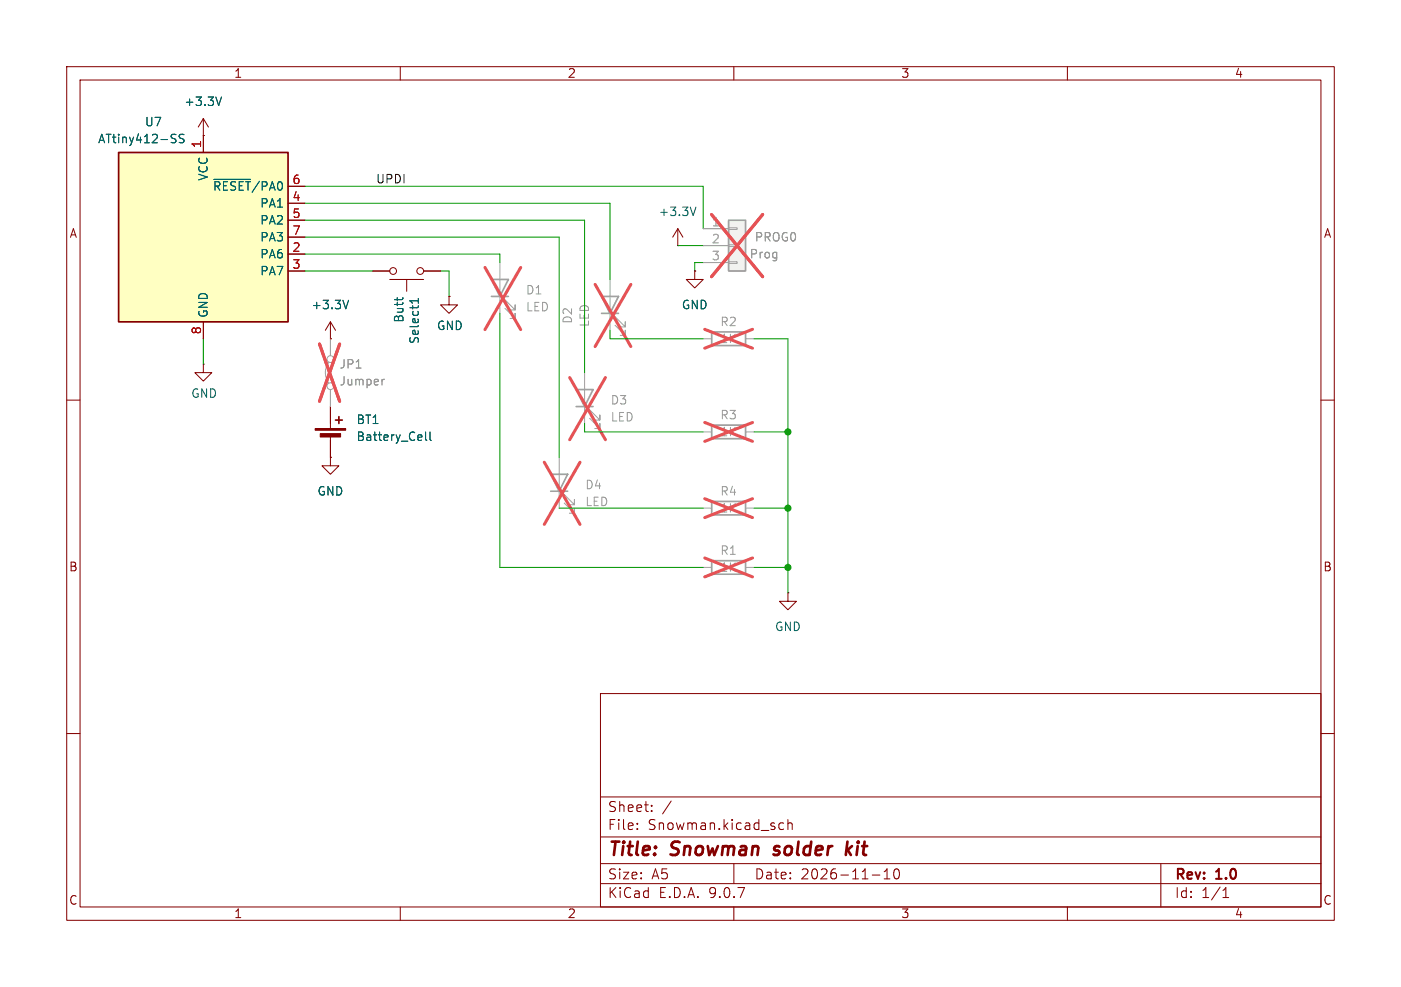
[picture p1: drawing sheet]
<svg xmlns="http://www.w3.org/2000/svg" width="210mm" height="148mm" viewBox="0 0 210 148" stroke-linecap="round" stroke-linejoin="round" font-family="sans-serif">
<g fill="none" stroke="#840000" stroke-width=".15">
<path d="M10 10h190v128h-190zM12 12h186v124h-186zM60 10v2M110 10v2M160 10v2M49.5 50.8h.1M49.5 48.3l.8 1.2M49.5 48.3l-.7 1.2M49.5 48.3v2.5M10 60h2M198 60h2M10 110h2"/>
<path d="M90 104h108v32h-108zM90 119.5h108M198 110h2M60 136v2M90 132.5h108M90 129.5h108M90 125.5h108M95.5 124.2v.2M95.5 123.5v.1M97.7 121.5v.2M97.7 120.8v.1M100.6 120.1l-1.3 1.9"/>
<path d="M110 136v2M110 129.5v3M116.8 124.2l.2 .2 .5-.1M117.5 123.5l-.5-.1-.2 .1M118.1 123.5a.37 .37 0 0 1 .7 .1v.8M118.1 122.9v1.5M130.8 131.2h1.1M132.5 131.8h.9M132.5 130.7l.5-.4v1.5M134.1 130.4l.4-.1a.94 .94 0 0 1 0 1.5h-.2a.91 .91 0 0 1-.2-1.4zM160 136v2M174 129.5v6.5"/>
<path d="M183.3 134.6h.9M183.3 133.5l.5-.4v1.5"/>
</g>
<path d="M115.9 128.1l.2 .1M116.2 127l-.2 .3 .1 .1M127 126.2l-.2 2M127.1 127.4l.4 .8M127.7 126.9l-.8 .7" fill="none" stroke="#840000" stroke-width=".4"/>
<path d="M52.3 45l-.5 1.3" fill="none" stroke="#006464" stroke-width=".15"/>
<path d="M106.7 49.8h5.1v2h-5.1z" fill="none" stroke="#a1a1a1" stroke-width=".25"/>
<path d="M105.4 50.8h1.3M111.8 50.8h1.2" fill="none" stroke="#a1a1a1" stroke-width=".15"/>
<path d="M105.6 49.4l7.2 2.8M112.8 49.4l-7.2 2.8" fill="none" stroke="#e65255" stroke-width=".46"/>
<path d="M109.2 33h2.6v7.6h-2.6z" fill="#f0f0f0"/>
<path d="M109.2 33h2.6v7.6h-2.6zM86.4 58.4h2.5l-1.3 2.6zM90.2 44.5h2.5l-1.3 2.5zM90.2 47h2.5M82.5 71.1h2.6l-1.3 2.6zM82.5 73.7h2.6M86.4 61h2.5M106.7 75.2h5.1v2h-5.1zM106.7 63.8h5.1v2h-5.1zM106.7 84.1h5.1v2h-5.1z" fill="none" stroke="#a1a1a1" stroke-width=".25"/>
<g fill="none" stroke="#a1a1a1" stroke-width=".15">
<path d="M105.4 34.3h3.8M105.4 36.8h3.8M105.4 39.4h3.8M109.2 34.2h1.3v.2h-1.3zM109.2 36.7h1.3v.3h-1.3zM109.2 39.2h1.3v.3h-1.3zM87.6 55.9v7.6M91.4 41.9v7.6M92.2 48.8l1.5 1.5v-.8v.8h-.7M92.2 47.5l1.5 1.5v-.7v.7h-.7M83.8 68.6v7.6M84.6 75.4l1.5 1.6v-.8v.8h-.8"/>
<path d="M84.6 74.2l1.5 1.5v-.8v.8h-.8M88.4 62.7l1.5 1.6v-.8v.8h-.7M88.4 61.5l1.5 1.5v-.8v.8h-.7M105.4 76.2h1.3M105.4 64.8h1.3M111.8 76.2h1.2M111.8 64.8h1.2M105.4 85.1h1.3M111.8 85.1h1.2"/>
</g>
<g fill="none" stroke="#e65255" stroke-width=".46">
<path d="M106.7 32.2l7.6 9.3M114.3 32.2l-7.6 9.3M85.4 56.6l5.4 9.3M89.2 42.6l5.4 9.4M90.8 56.6l-5.4 9.3M94.6 42.6l-5.4 9.4M81.6 69.3l5.3 9.3M86.9 69.3l-5.3 9.3M105.6 74.8l7.2 2.8M105.6 63.4l7.2 2.8M112.8 74.8l-7.2 2.8M112.8 63.4l-7.2 2.8"/>
<path d="M105.6 83.7l7.2 2.8M112.8 83.7l-7.2 2.8"/>
</g>
<g fill="none" stroke="#840000" stroke-width=".15">
<path d="M30.5 17.8l.7 1.3M30.5 17.8l-.8 1.3M30.5 17.8v2.5M30.5 20.3h.1M55.9 40.6h2.5M58.4 41.9h5.1M61 41.9v1.8M63.5 40.6h2.5M67.3 44.5v1.2h1.3l-1.3 1.3-1.3-1.3h1.3M67.3 44.5h.1M104.1 40.6v1.3h1.3l-1.3 1.3-1.2-1.3h1.2M104.1 40.6h.1"/>
<path d="M118.1 88.9v1.3h1.3l-1.3 1.2-1.3-1.2h1.3M118.1 88.9h.1"/>
<circle cx="58.9" cy="40.6" r=".51"/>
<circle cx="63" cy="40.6" r=".51"/>
</g>
<path d="M33.2 14.5l-.4 1.3M59.5 44.6v.5M60.4 44.6l-.1 .3M62.7 44.8v.7M62.7 45.1h-1.3l.4 .4" fill="none" stroke="#006464" stroke-width=".15"/>
<path d="M17.8 22.9h25.4v25.4h-25.4z" fill="#ffffc2"/>
<path d="M17.8 22.9h25.4v25.4h-25.4zM50.3 63h1M50.8 62.5v1" fill="none" stroke="#840000" stroke-width=".25"/>
<g fill="none" stroke="#840000" stroke-width=".15">
<path d="M30.5 20.3h.1M30.5 20.3v2.6M43.2 27.9h2.5M43.2 30.5h2.5M43.2 33h2.5M43.2 35.6h2.5M43.2 38.1h2.5M101.6 36.8h.1M101.6 34.3l.8 1.3M101.6 34.3l-.8 1.3M101.6 34.3v2.5M30.5 54.6v1.3h1.2l-1.2 1.3-1.3-1.3h1.3"/>
<path d="M30.5 54.6h.1M30.5 48.3v2.5M43.2 40.6h2.5M49.5 50.8h.1M55.9 40.6h2.5M63.5 40.6h2.5M67.3 44.5h.1M104.1 40.6h.1M49.5 68.6v1.3h1.3l-1.3 1.2-1.2-1.2h1.2M49.5 68.6h.1M49.5 61v3.3M49.5 65.3v3.3"/>
</g>
<g fill="none" stroke="#006464" stroke-width=".15">
<path d="M33.2 14.5l-.4 1.3M25.9 20.7l.4 .2 .1 .3-.3 .2h-.3M25.9 20.1l.5 .1M27.6 20.2l-.5-.1-.2 .2v.3l.6 .3 .1 .3-.3 .2-.4-.1M32.1 26.9h5.4M104.3 31.1l-.4 1.2M52.3 45l-.5 1.3M59.5 44.6v.5M60.4 44.6l-.1 .3M62.7 44.8v.7M62.7 45.1h-1.3l.4 .4M63.8 64.8v1.1l.2 .1"/>
<path d="M64.5 64.8v1.1l.1 .1"/>
</g>
<g fill="none" stroke="#a1a1a1" stroke-width=".15">
<path d="M74.9 39.4v7.6M105.4 34.3h3.8M105.4 36.8h3.8M105.4 39.4h3.8M49.3 54.4a2.54 2.54 0 0 0 0 3M49.5 50.8v2.5M49.5 58.4v2.6M75.7 46.2l1.5 1.6v-.8v.8h-.7M75.7 45l1.5 1.5v-.8v.8h-.7"/>
<circle cx="49.5" cy="57.9" r=".51"/>
<circle cx="49.5" cy="53.8" r=".51"/>
</g>
<path d="M57.6 56.9l-.3 .1" fill="none" stroke="#989898" stroke-width=".15"/>
<path d="M106.7 32.2l7.6 9.3M114.3 32.2l-7.6 9.3M47.9 51.6l3 8.6M50.9 51.6l-3 8.6M72.7 40.1l5.4 9.3M78.1 40.1l-5.4 9.3" fill="none" stroke="#e65255" stroke-width=".46"/>
<g fill="#840000" stroke="#840000" stroke-width=".15">
<path d="M47.2 64.3h4.6v.2h-4.6z"/>
<path d="M48 65h3.1v.5h-3.1z"/>
</g>
<path d="M73.7 41.9h2.5l-1.3 2.6zM73.7 44.5h2.5" fill="none" stroke="#a1a1a1" stroke-width=".25"/>
<g fill="none" stroke="#009600" stroke-width=".15">
<path d="M45.7 38.1h29.2v1.3M45.7 35.6h38.1v33M45.7 33h41.9v22.9M45.7 27.9h59.7v6.4M45.7 30.5h45.7v11.4M101.6 36.8h3.8M105.4 39.4h-1.3v1.2M30.5 50.8v3.8M45.7 40.6h10.2M66 40.6h1.3v3.9M74.9 47v38.1h30.5M91.4 49.5v1.3h14"/>
<path d="M113 50.8h5.1v38.1M83.8 76.2h21.6M87.6 63.5v1.3h17.8M113 64.8h5.1M113 76.2h5.1M113 85.1h5.1"/>
</g>
<g fill="#009600" stroke="#009600" stroke-width=".15">
<circle cx="118.1" cy="76.2" r=".46"/>
<circle cx="118.1" cy="64.8" r=".46"/>
<circle cx="118.1" cy="85.1" r=".46"/>
</g>
<g font-size="2.8" fill="#840000">
<text x="91" y="128.9">Title:</text>
<text x="100.7" y="128.9">Snowman</text>
<text x="116.9" y="128.9">solder</text>
<text x="128.5" y="128.9">kit</text>
</g>
<g font-size="2.1" fill="#840000">
<text x="91" y="124.7">File:</text>
<text x="91" y="122">Sheet:</text>
<text x="97.1" y="124.7">Snowman.kicad_sch</text>
<text x="91" y="134.9">KiCad</text>
<text x="91" y="132.1">Size:</text>
<text x="97.7" y="132.1">A5</text>
<text x="98.7" y="134.9">E.D.A.</text>
<text x="106.3" y="134.9">9.0.7</text>
<text x="113" y="132.1">Date:</text>
<text x="120" y="132.1">2026-11-10</text>
<text x="176" y="132.3">Rev:</text>
<text x="176" y="134.9">Id:</text>
<text x="180.1" y="134.9">1/1</text>
<text x="182.4" y="132.3">1.0</text>
</g>
<g font-size="1.8" fill="#840000">
<text x="35" y="11.9">1</text>
<text x="85" y="11.9">2</text>
<text x="135" y="11.9">3</text>
<text x="185" y="11.9">4</text>
<text x="10.3" y="35.9">A</text>
<text x="198.4" y="35.9">A</text>
<text x="10.3" y="85.9">B</text>
<text x="198.3" y="85.9">B</text>
<text x="10.3" y="135.9">C</text>
<text x="35" y="137.9">1</text>
<text x="85" y="137.9">2</text>
<text x="135" y="137.9">3</text>
<text x="185" y="137.9">4</text>
<text x="198.3" y="135.9">C</text>
</g>
<g font-size="1.8" fill="#006464">
<text x="27.5" y="16.1">+3.3V</text>
<text x="14.6" y="21.7">ATtiny412-SS</text>
<text x="21.6" y="19.2">U7</text>
<text x="31.3" y="27.2" transform="rotate(-90 31.3 27.2)">VCC</text>
<text x="31.8" y="28.8">~{RESET}/PA0</text>
<text x="38.9" y="31.3">PA1</text>
<text x="38.9" y="33.9">PA2</text>
<text x="98.7" y="32.6">+3.3V</text>
<text x="38.9" y="36.4">PA3</text>
<text x="38.9" y="39">PA6</text>
<text x="38.9" y="41.5">PA7</text>
<text x="31.3" y="47.8" transform="rotate(-90 31.3 47.8)">GND</text>
<text x="46.6" y="46.6">+3.3V</text>
<text x="102.1" y="46.6">GND</text>
<text x="60.7" y="48.5" transform="rotate(-90 60.7 48.5)">Butt</text>
<text x="63" y="51.7" transform="rotate(-90 63 51.7)">Select1</text>
<text x="65.4" y="49.7">GND</text>
<text x="28.6" y="59.9">GND</text>
<text x="53.3" y="63.8">BT1</text>
<text x="53.3" y="66.3">Battery_Cell</text>
<text x="47.5" y="74.5">GND</text>
<text x="116.1" y="94.8">GND</text>
</g>
<g font-size="1.8" fill="#a90000">
<text x="30.2" y="22.3" transform="rotate(-90 30.2 22.3)">1</text>
<text x="43.7" y="27.7">6</text>
<text x="43.7" y="30.2">4</text>
<text x="43.7" y="32.8">5</text>
<text x="43.7" y="35.3">7</text>
<text x="43.7" y="37.8">2</text>
<text x="43.7" y="40.4">3</text>
<text x="30.2" y="50.2" transform="rotate(-90 30.2 50.2)">8</text>
</g>
<text font-size="1.8" fill="#0f0f0f" x="56.3" y="27.6">UPDI</text>
<g font-size="1.8" fill="#aaa">
<text x="106.6" y="34">1</text>
<text x="106.6" y="36.6">2</text>
<text x="106.6" y="39.1">3</text>
</g>
<g font-size="1.8" fill="#989898">
<text x="112.3" y="39">Prog</text>
<text x="113" y="36.4">PROG0</text>
<text x="78.7" y="44.4">D1</text>
<text x="78.7" y="46.9">LED</text>
<text x="86" y="48.6" transform="rotate(-90 86 48.6)">D2</text>
<text x="88.5" y="49.1" transform="rotate(-90 88.5 49.1)">LED</text>
<text x="107.9" y="49.1">R2</text>
<text x="107.9" y="51.7">1K</text>
<text x="50.8" y="55.5">JP1</text>
<text x="50.8" y="58">Jumper</text>
<text x="91.4" y="60.9">D3</text>
<text x="91.4" y="63.4">LED</text>
<text x="107.9" y="63.1">R3</text>
<text x="107.9" y="65.6">1K</text>
<text x="87.6" y="73.6">D4</text>
<text x="87.6" y="76.1">LED</text>
<text x="107.9" y="74.5">R4</text>
<text x="107.9" y="77.1">1K</text>
<text x="107.9" y="83.4">R1</text>
<text x="107.9" y="86">1K</text>
</g>
</svg>
